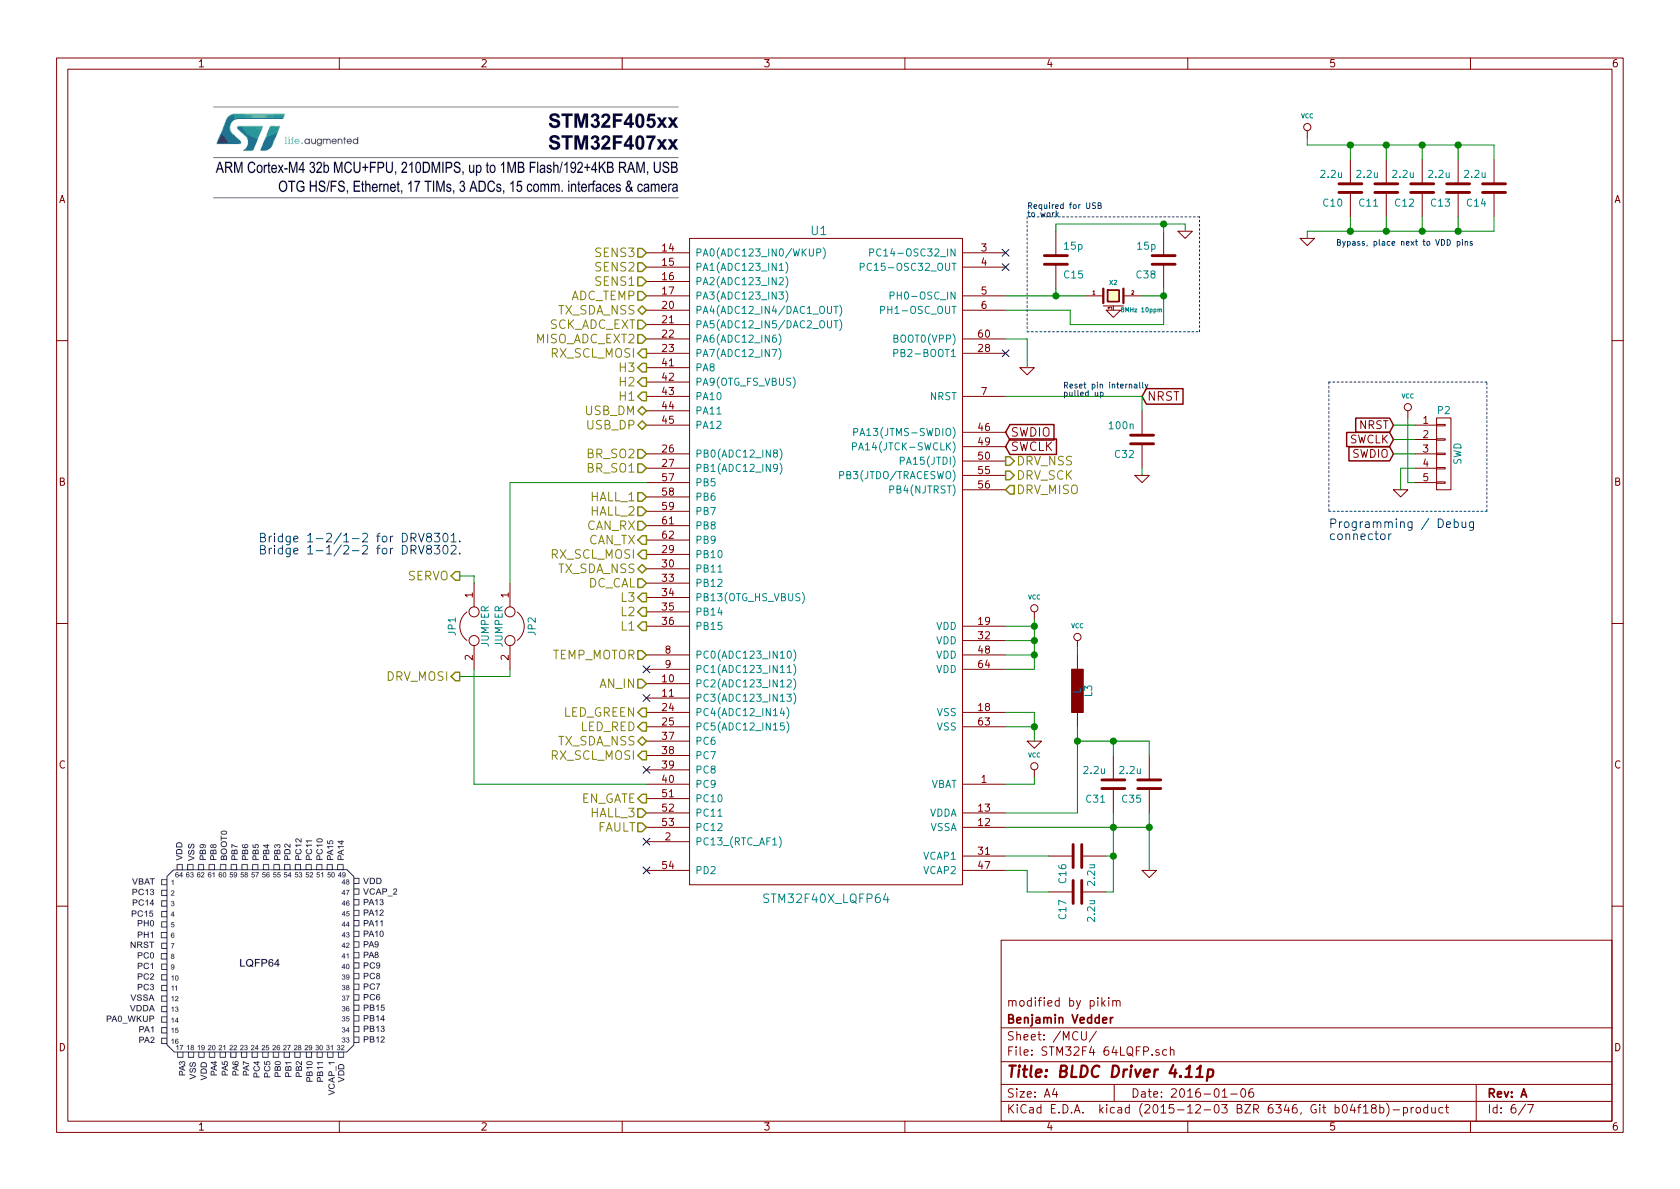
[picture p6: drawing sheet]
EESchema Schematic File Version 2
LIBS:power
LIBS:device
LIBS:transistors
LIBS:conn
LIBS:linear
LIBS:regul
LIBS:74xx
LIBS:cmos4000
LIBS:adc-dac
LIBS:memory
LIBS:xilinx
LIBS:microcontrollers
LIBS:dsp
LIBS:microchip
LIBS:analog_switches
LIBS:motorola
LIBS:texas
LIBS:intel
LIBS:audio
LIBS:interface
LIBS:digital-audio
LIBS:philips
LIBS:display
LIBS:cypress
LIBS:siliconi
LIBS:opto
LIBS:atmel
LIBS:contrib
LIBS:valves
LIBS:BLDC_4-cache
EELAYER 25 0
EELAYER END
$Descr A4 11693 8268
encoding utf-8
Sheet 6 7
Title "BLDC Driver 4.11p"
Date "2016-01-06"
Rev "A"
Comp "Benjamin Vedder"
Comment1 "modified by pikim"
Comment2 ""
Comment3 ""
Comment4 ""
$EndDescr
$Comp
L STM32F40X_LQFP64 U1
U 1 1
P 5750 3900
F 0 "U1" H 5700 6200 60  0000 C CNN
F 1 "STM32F40X_LQFP64" H 5750 1550 60  0000 C CNN
F 2 "CRF1:lqfp64_pad_mod" H 5750 3900 60  0001 C CNN
F 3 "" H 5750 3900 60  0001 C CNN
	1    5750 3900
	1    0    0    -1  
$EndComp
$Comp
L C-RESCUE-BLDC_4 C17
U 1 1
P 7500 6200
F 0 "C17" H 7550 6300 50  0000 L CNN
F 1 "2.2u" H 7550 6100 50  0000 L CNN
F 2 "CRF1:SMD-0603_c" H 7500 6200 60  0001 C CNN
F 3 "" H 7500 6200 60  0001 C CNN
F 4 "GRM188R61C225KAAD or GRM188C81A225KAAD" H 7500 6200 60  0001 C CNN "Part#"
	1    7500 6200
	0    -1   1    0   
$EndComp
$Comp
L C-RESCUE-BLDC_4 C16
U 1 1
P 7500 5950
F 0 "C16" H 7550 6050 50  0000 L CNN
F 1 "2.2u" H 7550 5850 50  0000 L CNN
F 2 "CRF1:SMD-0603_c" H 7500 5950 60  0001 C CNN
F 3 "" H 7500 5950 60  0001 C CNN
F 4 "GRM188R61C225KAAD or GRM188C81A225KAAD" H 7500 5950 60  0001 C CNN "Part#"
	1    7500 5950
	0    -1   1    0   
$EndComp
$Comp
L GND-RESCUE-BLDC_4 #PWR035
U 1 1
P 8000 6050
F 0 "#PWR035" H 8000 6050 30  0001 C CNN
F 1 "GND" H 8000 5980 30  0001 C CNN
F 2 "" H 8000 6050 60  0001 C CNN
F 3 "" H 8000 6050 60  0001 C CNN
	1    8000 6050
	1    0    0    -1  
$EndComp
$Comp
L VCC #PWR036
U 1 1
P 7500 4500
F 0 "#PWR036" H 7500 4600 30  0001 C CNN
F 1 "VCC" H 7500 4650 30  0000 C CNN
F 2 "" H 7500 4500 60  0001 C CNN
F 3 "" H 7500 4500 60  0001 C CNN
	1    7500 4500
	1    0    0    -1  
$EndComp
$Comp
L GND-RESCUE-BLDC_4 #PWR037
U 1 1
P 7200 5150
F 0 "#PWR037" H 7200 5150 30  0001 C CNN
F 1 "GND" H 7200 5080 30  0001 C CNN
F 2 "" H 7200 5150 60  0001 C CNN
F 3 "" H 7200 5150 60  0001 C CNN
	1    7200 5150
	1    0    0    -1  
$EndComp
$Comp
L VCC #PWR038
U 1 1
P 7200 4300
F 0 "#PWR038" H 7200 4400 30  0001 C CNN
F 1 "VCC" H 7200 4450 30  0000 C CNN
F 2 "" H 7200 4300 60  0001 C CNN
F 3 "" H 7200 4300 60  0001 C CNN
	1    7200 4300
	1    0    0    -1  
$EndComp
$Comp
L C-RESCUE-BLDC_4 C15
U 1 1
P 7350 1800
F 0 "C15" H 7400 1900 50  0000 L CNN
F 1 "15p" H 7400 1700 50  0000 L CNN
F 2 "CRF1:SMD-0603_c" H 7350 1800 60  0001 C CNN
F 3 "" H 7350 1800 60  0001 C CNN
	1    7350 1800
	1    0    0    1   
$EndComp
$Comp
L C-RESCUE-BLDC_4 C38
U 1 1
P 8100 1800
F 0 "C38" H 8150 1900 50  0000 L CNN
F 1 "15p" H 8150 1700 50  0000 L CNN
F 2 "CRF1:SMD-0603_c" H 8100 1800 60  0001 C CNN
F 3 "" H 8100 1800 60  0001 C CNN
	1    8100 1800
	-1   0    0    1   
$EndComp
$Comp
L GND-RESCUE-BLDC_4 #PWR039
U 1 1
P 8250 1600
F 0 "#PWR039" H 8250 1600 30  0001 C CNN
F 1 "GND" H 8250 1530 30  0001 C CNN
F 2 "" H 8250 1600 60  0001 C CNN
F 3 "" H 8250 1600 60  0001 C CNN
	1    8250 1600
	1    0    0    -1  
$EndComp
$Comp
L GND-RESCUE-BLDC_4 #PWR040
U 1 1
P 7150 2550
F 0 "#PWR040" H 7150 2550 30  0001 C CNN
F 1 "GND" H 7150 2480 30  0001 C CNN
F 2 "" H 7150 2550 60  0001 C CNN
F 3 "" H 7150 2550 60  0001 C CNN
	1    7150 2550
	1    0    0    -1  
$EndComp
Text GLabel 7000 3000 2    60   Input ~ 0
SWDIO
Text GLabel 7000 3100 2    60   Input ~ 0
SWCLK
$Comp
L C-RESCUE-BLDC_4 C31
U 1 1
P 7750 5450
F 0 "C31" H 7800 5550 50  0000 L CNN
F 1 "2.2u" H 7800 5350 50  0000 L CNN
F 2 "CRF1:SMD-0603_c" H 7750 5450 60  0001 C CNN
F 3 "" H 7750 5450 60  0001 C CNN
F 4 "GRM188R61C225KAAD or GRM188C81A225KAAD" H 7750 5450 60  0001 C CNN "Part#"
	1    7750 5450
	-1   0    0    1   
$EndComp
$Comp
L C-RESCUE-BLDC_4 C35
U 1 1
P 8000 5450
F 0 "C35" H 8050 5550 50  0000 L CNN
F 1 "2.2u" H 8050 5350 50  0000 L CNN
F 2 "CRF1:SMD-0603_c" H 8000 5450 60  0001 C CNN
F 3 "" H 8000 5450 60  0001 C CNN
F 4 "GRM188R61C225KAAD or GRM188C81A225KAAD" H 8000 5450 60  0001 C CNN "Part#"
	1    8000 5450
	-1   0    0    1   
$EndComp
NoConn ~ 7000 2450
$Comp
L VCC #PWR041
U 1 1
P 7200 5400
F 0 "#PWR041" H 7200 5500 30  0001 C CNN
F 1 "VCC" H 7200 5550 30  0000 C CNN
F 2 "" H 7200 5400 60  0001 C CNN
F 3 "" H 7200 5400 60  0001 C CNN
	1    7200 5400
	1    0    0    -1  
$EndComp
NoConn ~ 7000 1750
NoConn ~ 7000 1850
NoConn ~ 4500 6050
NoConn ~ 4500 5850
NoConn ~ 4500 5350
$Comp
L GND-RESCUE-BLDC_4 #PWR042
U 1 1
P 7950 3300
F 0 "#PWR042" H 7950 3300 30  0001 C CNN
F 1 "GND" H 7950 3230 30  0001 C CNN
F 2 "" H 7950 3300 60  0001 C CNN
F 3 "" H 7950 3300 60  0001 C CNN
	1    7950 3300
	1    0    0    -1  
$EndComp
$Comp
L C-RESCUE-BLDC_4 C32
U 1 1
P 7950 3050
F 0 "C32" H 8000 3150 50  0000 L CNN
F 1 "100n" H 8000 2950 50  0000 L CNN
F 2 "CRF1:SMD-0603_c" H 7950 3050 60  0001 C CNN
F 3 "" H 7950 3050 60  0001 C CNN
	1    7950 3050
	-1   0    0    1   
$EndComp
NoConn ~ 4500 4650
NoConn ~ 4500 4850
$Comp
L VCC #PWR043
U 1 1
P 9800 2900
F 0 "#PWR043" H 9800 3000 30  0001 C CNN
F 1 "VCC" H 9800 3050 30  0000 C CNN
F 2 "" H 9800 2900 60  0001 C CNN
F 3 "" H 9800 2900 60  0001 C CNN
	1    9800 2900
	1    0    0    -1  
$EndComp
$Comp
L GND-RESCUE-BLDC_4 #PWR044
U 1 1
P 9750 3400
F 0 "#PWR044" H 9750 3400 30  0001 C CNN
F 1 "GND" H 9750 3330 30  0001 C CNN
F 2 "" H 9750 3400 60  0001 C CNN
F 3 "" H 9750 3400 60  0001 C CNN
	1    9750 3400
	1    0    0    -1  
$EndComp
Text GLabel 9700 3050 0    55   Input ~ 0
SWCLK
Text GLabel 9700 3150 0    55   Input ~ 0
SWDIO
Text GLabel 9700 2950 0    55   Input ~ 0
NRST
$Comp
L C-RESCUE-BLDC_4 C10
U 1 1
P 9400 1300
F 0 "C10" H 9450 1400 50  0000 L CNN
F 1 "2.2u" H 9450 1200 50  0000 L CNN
F 2 "CRF1:SMD-0603_c" H 9400 1300 60  0001 C CNN
F 3 "" H 9400 1300 60  0001 C CNN
F 4 "GRM188R61C225KAAD or GRM188C81A225KAAD" H 9400 1300 60  0001 C CNN "Part#"
	1    9400 1300
	-1   0    0    1   
$EndComp
$Comp
L C-RESCUE-BLDC_4 C11
U 1 1
P 9650 1300
F 0 "C11" H 9700 1400 50  0000 L CNN
F 1 "2.2u" H 9700 1200 50  0000 L CNN
F 2 "CRF1:SMD-0603_c" H 9650 1300 60  0001 C CNN
F 3 "" H 9650 1300 60  0001 C CNN
F 4 "GRM188R61C225KAAD or GRM188C81A225KAAD" H 9650 1300 60  0001 C CNN "Part#"
	1    9650 1300
	-1   0    0    1   
$EndComp
$Comp
L C-RESCUE-BLDC_4 C14
U 1 1
P 10400 1300
F 0 "C14" H 10450 1400 50  0000 L CNN
F 1 "2.2u" H 10450 1200 50  0000 L CNN
F 2 "CRF1:SMD-0603_c" H 10400 1300 60  0001 C CNN
F 3 "" H 10400 1300 60  0001 C CNN
F 4 "GRM188R61C225KAAD or GRM188C81A225KAAD" H 10400 1300 60  0001 C CNN "Part#"
	1    10400 1300
	-1   0    0    1   
$EndComp
$Comp
L GND-RESCUE-BLDC_4 #PWR045
U 1 1
P 9100 1650
F 0 "#PWR045" H 9100 1650 30  0001 C CNN
F 1 "GND" H 9100 1580 30  0001 C CNN
F 2 "" H 9100 1650 60  0001 C CNN
F 3 "" H 9100 1650 60  0001 C CNN
	1    9100 1650
	1    0    0    -1  
$EndComp
$Comp
L VCC #PWR046
U 1 1
P 9100 950
F 0 "#PWR046" H 9100 1050 30  0001 C CNN
F 1 "VCC" H 9100 1100 30  0000 C CNN
F 2 "" H 9100 950 60  0001 C CNN
F 3 "" H 9100 950 60  0001 C CNN
	1    9100 950 
	1    0    0    -1  
$EndComp
$Comp
L C-RESCUE-BLDC_4 C12
U 1 1
P 9900 1300
F 0 "C12" H 9950 1400 50  0000 L CNN
F 1 "2.2u" H 9950 1200 50  0000 L CNN
F 2 "CRF1:SMD-0603_c" H 9900 1300 60  0001 C CNN
F 3 "" H 9900 1300 60  0001 C CNN
F 4 "GRM188R61C225KAAD or GRM188C81A225KAAD" H 9900 1300 60  0001 C CNN "Part#"
	1    9900 1300
	-1   0    0    1   
$EndComp
$Comp
L C-RESCUE-BLDC_4 C13
U 1 1
P 10150 1300
F 0 "C13" H 10200 1400 50  0000 L CNN
F 1 "2.2u" H 10200 1200 50  0000 L CNN
F 2 "CRF1:SMD-0603_c" H 10150 1300 60  0001 C CNN
F 3 "" H 10150 1300 60  0001 C CNN
F 4 "GRM188R61C225KAAD or GRM188C81A225KAAD" H 10150 1300 60  0001 C CNN "Part#"
	1    10150 1300
	-1   0    0    1   
$EndComp
Text HLabel 4500 2850 0    60   BiDi ~ 0
USB_DM
Text HLabel 4500 2950 0    60   BiDi ~ 0
USB_DP
Text HLabel 4500 3450 0    60   Input ~ 0
HALL_1
Text HLabel 4500 3550 0    60   Input ~ 0
HALL_2
Text HLabel 4500 5650 0    60   Input ~ 0
HALL_3
Text HLabel 4500 3850 0    60   Output ~ 0
RX_SCL_MOSI
Text HLabel 4500 3950 0    60   3State ~ 0
TX_SDA_NSS
Text HLabel 4500 4550 0    60   Input ~ 0
TEMP_MOTOR
Text HLabel 4500 4150 0    60   Output ~ 0
L3
Text HLabel 4500 4250 0    60   Output ~ 0
L2
Text HLabel 4500 4350 0    60   Output ~ 0
L1
Text HLabel 4500 2250 0    60   Input ~ 0
SCK_ADC_EXT
Text HLabel 4500 5150 0    60   3State ~ 0
TX_SDA_NSS
Text HLabel 4500 5250 0    60   Output ~ 0
RX_SCL_MOSI
Text HLabel 4500 5750 0    60   Input ~ 0
FAULT
Text HLabel 4500 2550 0    60   Output ~ 0
H3
Text HLabel 4500 2650 0    60   Output ~ 0
H2
Text HLabel 4500 2750 0    60   Output ~ 0
H1
Text HLabel 4500 1750 0    60   Input ~ 0
SENS3
Text HLabel 4500 1850 0    60   Input ~ 0
SENS2
Text HLabel 4500 1950 0    60   Input ~ 0
SENS1
Text HLabel 4500 3250 0    60   Input ~ 0
BR_SO1
Text HLabel 4500 3150 0    60   Input ~ 0
BR_SO2
Text HLabel 4500 4750 0    60   Input ~ 0
AN_IN
Text HLabel 4500 5550 0    60   Output ~ 0
EN_GATE
Text HLabel 4500 4050 0    60   Input ~ 0
DC_CAL
Text Notes 9250 3750 0    60   ~ 0
Programming / Debug\nconnector
Text Notes 7400 2750 0    40   ~ 0
Reset pin internally\npulled up
Text GLabel 7950 2750 2    60   Input ~ 0
NRST
Text Notes 7150 1500 0    40   ~ 0
Required for USB\nto work
Text Notes 9300 1700 0    40   ~ 0
Bypass, place next to VDD pins
Text HLabel 4500 3650 0    60   Input ~ 0
CAN_RX
Text HLabel 4500 3750 0    60   Output ~ 0
CAN_TX
Text HLabel 4500 5050 0    60   Output ~ 0
LED_RED
Text HLabel 4500 4950 0    60   Output ~ 0
LED_GREEN
$Comp
L CRYSTAL_SMD X2
U 1 1
P 7750 2050
F 0 "X2" H 7750 2140 30  0000 C CNN
F 1 "8MHz 10ppm" H 7800 1950 30  0000 L CNN
F 2 "CRF1:Crystal_5x3mm" H 7750 2050 60  0001 C CNN
F 3 "" H 7750 2050 60  0000 C CNN
F 4 "ABM3B-8.0-10-1UT" H 7750 2050 60  0001 C CNN "Part#"
	1    7750 2050
	1    0    0    -1  
$EndComp
$Comp
L GND-RESCUE-BLDC_4 #PWR047
U 1 1
P 7750 2150
F 0 "#PWR047" H 7750 2150 30  0001 C CNN
F 1 "GND" H 7750 2080 30  0001 C CNN
F 2 "" H 7750 2150 60  0001 C CNN
F 3 "" H 7750 2150 60  0001 C CNN
	1    7750 2150
	1    0    0    -1  
$EndComp
Text HLabel 4500 2350 0    60   Input ~ 0
MISO_ADC_EXT2
Text HLabel 4500 2450 0    60   Output ~ 0
RX_SCL_MOSI
Text HLabel 4500 2050 0    60   Input ~ 0
ADC_TEMP
Text HLabel 4500 2150 0    60   3State ~ 0
TX_SDA_NSS
Text HLabel 3200 4700 0    60   Output ~ 0
DRV_MOSI
$Comp
L JUMPER JP2
U 1 1
P 3550 4350
F 0 "JP2" H 3550 4500 50  0000 C CNN
F 1 "JUMPER" H 3550 4270 50  0000 C CNN
F 2 "open-project:S_JUMPER_2" H 3550 4350 50  0001 C CNN
F 3 "" H 3550 4350 50  0000 C CNN
	1    3550 4350
	0    1    1    0   
$EndComp
Text HLabel 7000 3300 2    60   Output ~ 0
DRV_SCK
Text HLabel 7000 3400 2    60   Input ~ 0
DRV_MISO
Text HLabel 7000 3200 2    60   Output ~ 0
DRV_NSS
$Comp
L JUMPER JP1
U 1 1
P 3300 4350
F 0 "JP1" H 3300 4500 50  0000 C CNN
F 1 "JUMPER" H 3300 4270 50  0000 C CNN
F 2 "open-project:S_JUMPER_2" H 3300 4350 50  0001 C CNN
F 3 "" H 3300 4350 50  0000 C CNN
	1    3300 4350
	0    -1   1    0   
$EndComp
Text HLabel 3200 4000 0    60   Output ~ 0
SERVO
Wire Wire Line
	7950 3250 7950 3300
Wire Wire Line
	7200 5450 7200 5400
Wire Wire Line
	7000 5450 7200 5450
Connection ~ 8000 5750
Connection ~ 7750 5150
Wire Wire Line
	8000 5150 8000 5250
Connection ~ 7500 5150
Wire Wire Line
	7500 5150 8000 5150
Wire Wire Line
	7750 5250 7750 5150
Wire Wire Line
	7500 5650 7000 5650
Wire Wire Line
	7200 4300 7200 4650
Wire Wire Line
	7150 2350 7150 2550
Wire Wire Line
	7000 2350 7150 2350
Connection ~ 8100 1550
Wire Wire Line
	8250 1550 8250 1600
Wire Wire Line
	8100 1550 8100 1600
Wire Wire Line
	7350 1550 8250 1550
Wire Wire Line
	7350 1600 7350 1550
Connection ~ 7350 2050
Wire Wire Line
	7350 2000 7350 2050
Connection ~ 8100 2050
Wire Wire Line
	7950 2050 8100 2050
Wire Wire Line
	8100 2000 8100 2250
Wire Wire Line
	7450 2250 7450 2150
Wire Wire Line
	7450 2150 7000 2150
Wire Wire Line
	7000 2050 7550 2050
Connection ~ 7200 4350
Wire Wire Line
	7000 4350 7200 4350
Connection ~ 7200 4450
Wire Wire Line
	7200 4450 7000 4450
Connection ~ 7200 4550
Wire Wire Line
	7200 4550 7000 4550
Wire Wire Line
	7200 4650 7000 4650
Connection ~ 7200 5050
Wire Wire Line
	7000 5050 7200 5050
Wire Wire Line
	7000 4950 7200 4950
Wire Wire Line
	7200 4950 7200 5150
Wire Wire Line
	7500 5050 7500 5650
Connection ~ 7750 5750
Wire Wire Line
	8000 5650 8000 6050
Wire Wire Line
	7150 6200 7300 6200
Wire Wire Line
	7150 6050 7150 6200
Wire Wire Line
	7000 6050 7150 6050
Wire Wire Line
	7000 5950 7300 5950
Connection ~ 7750 5950
Wire Wire Line
	7000 5750 8000 5750
Wire Wire Line
	7750 5650 7750 6200
Wire Wire Line
	7750 5950 7700 5950
Wire Wire Line
	7750 6200 7700 6200
Connection ~ 10150 1600
Wire Wire Line
	10150 1600 10150 1500
Connection ~ 9900 1600
Wire Wire Line
	9900 1600 9900 1500
Connection ~ 9650 1600
Wire Wire Line
	9650 1600 9650 1500
Connection ~ 9400 1600
Wire Wire Line
	9400 1500 9400 1600
Connection ~ 9400 1000
Wire Wire Line
	9400 1000 9400 1100
Connection ~ 9650 1000
Wire Wire Line
	9650 1000 9650 1100
Connection ~ 9900 1000
Wire Wire Line
	9900 1000 9900 1100
Connection ~ 10150 1000
Wire Wire Line
	10150 1000 10150 1100
Wire Wire Line
	10400 1000 10400 1100
Wire Wire Line
	9100 1000 10400 1000
Wire Wire Line
	9100 950  9100 1000
Wire Wire Line
	10400 1600 10400 1500
Wire Wire Line
	9100 1600 10400 1600
Wire Wire Line
	9100 1650 9100 1600
Wire Wire Line
	9800 2900 9800 3350
Wire Notes Line
	9250 2650 9250 3550
Wire Notes Line
	9250 3550 10350 3550
Wire Notes Line
	10350 3550 10350 2650
Wire Notes Line
	10350 2650 9250 2650
Wire Wire Line
	7000 2750 7950 2750
Wire Wire Line
	7950 2750 7950 2850
Wire Notes Line
	7150 1500 7150 2300
Wire Notes Line
	7150 2300 8350 2300
Wire Notes Line
	8350 2300 8350 1500
Wire Notes Line
	8350 1500 7150 1500
Wire Wire Line
	8100 2250 7450 2250
Wire Wire Line
	3300 5450 4500 5450
Wire Wire Line
	3300 5450 3300 4650
Wire Wire Line
	3550 4050 3550 3350
Wire Wire Line
	3550 3350 4500 3350
Wire Wire Line
	3200 4000 3300 4000
Wire Wire Line
	3300 4000 3300 4050
Wire Wire Line
	3200 4700 3550 4700
Wire Wire Line
	3550 4700 3550 4650
Text Notes 1800 3850 0    60   ~ 0
Bridge 1-2/1-2 for DRV8301.\nBridge 1-1/2-2 for DRV8302.
$Comp
L CONN_01X05 P2
U 1 1
P 10050 3150
F 0 "P2" H 10050 3450 50  0000 C CNN
F 1 "SWD" V 10150 3150 50  0000 C CNN
F 2 "Pin_Headers:Pin_Header_Straight_1x05" H 10050 3150 50  0001 C CNN
F 3 "" H 10050 3150 50  0000 C CNN
	1    10050 3150
	1    0    0    -1  
$EndComp
Wire Wire Line
	9800 3350 9850 3350
Wire Wire Line
	9850 3250 9750 3250
Wire Wire Line
	9750 3250 9750 3400
Wire Wire Line
	9700 2950 9850 2950
Wire Wire Line
	9700 3050 9850 3050
Wire Wire Line
	9700 3150 9850 3150
$Comp
L L L3
U 1 1
P 7500 4800
F 0 "L3" V 7580 4800 50  0000 C CNN
F 1 "L" V 7500 4800 50  0000 C CNN
F 2 "CRF1:SMD-0603_r" H 7500 4800 60  0001 C CNN
F 3 "" H 7500 4800 60  0000 C CNN
	1    7500 4800
	1    0    0    -1  
$EndComp
Wire Wire Line
	7500 4500 7500 4550
$EndSCHEMATC
